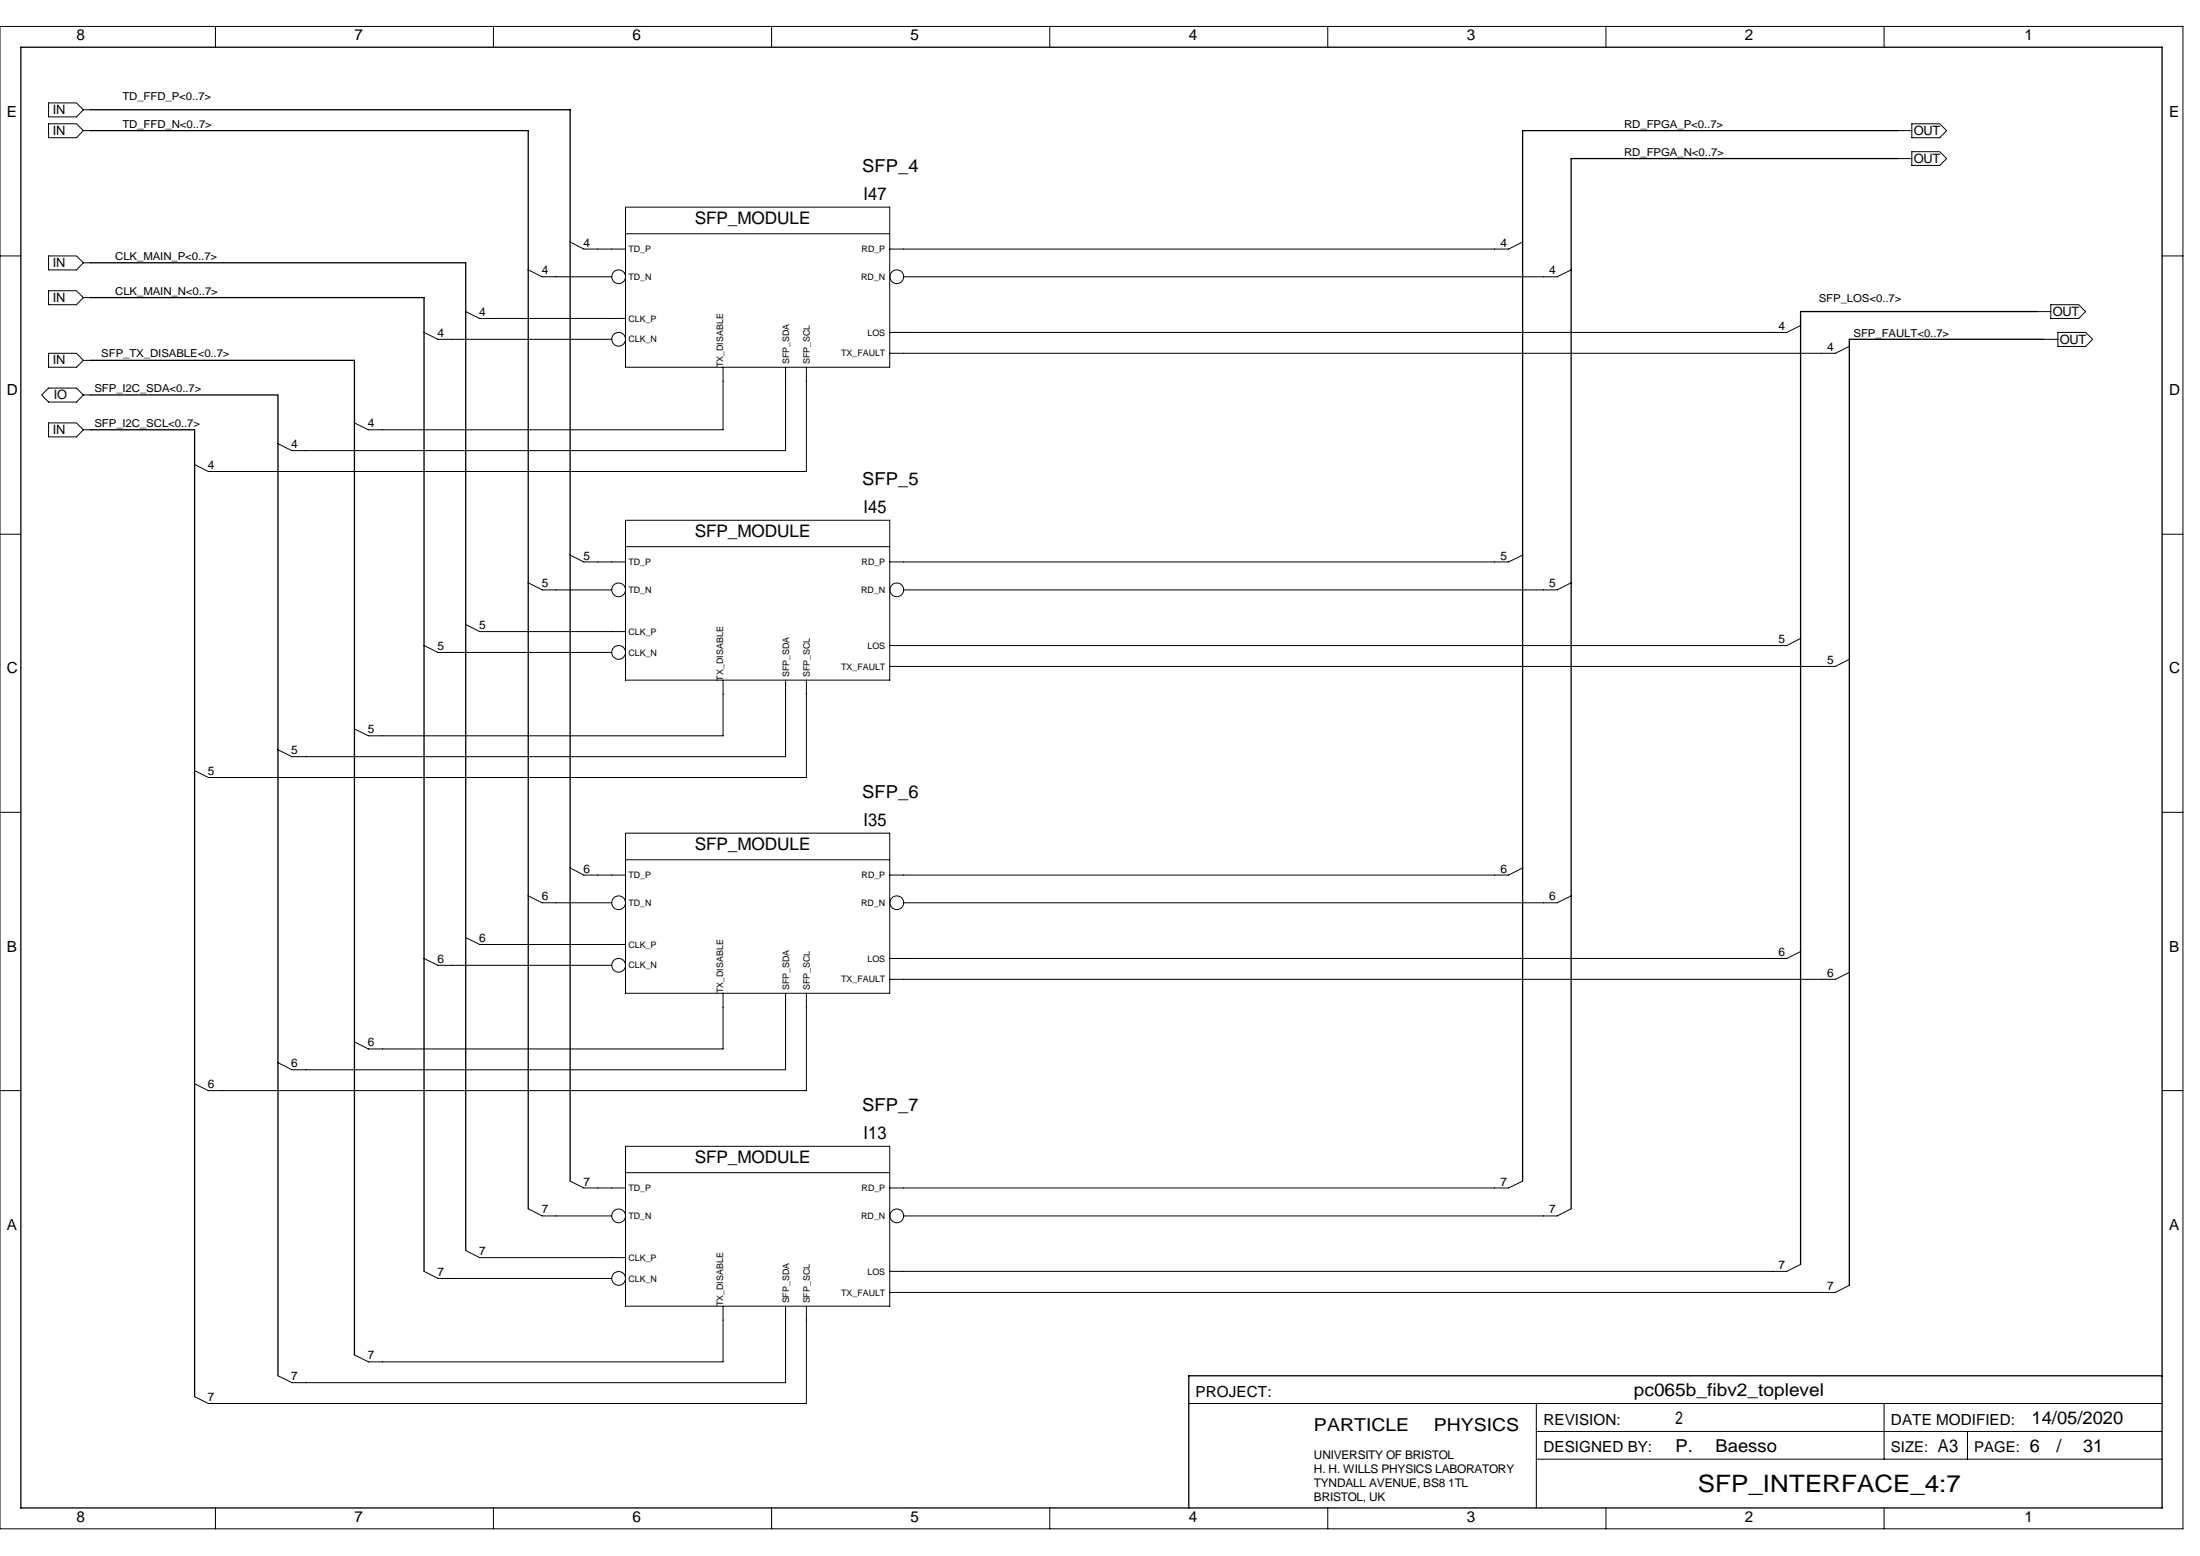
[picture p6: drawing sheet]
<svg xmlns="http://www.w3.org/2000/svg" width="420mm" height="297mm" viewBox="0 0 420 297" stroke-linecap="round" stroke-linejoin="round" font-family="sans-serif">
<g fill="none" stroke="#000" stroke-width=".19">
<path d="M0 5h416.9v286.8h-416.9zM9.3 19.6h5.3l1.3 1.4-1.3 1.3h-5.3zM41.1 5v4M94.2 5v4M147.4 5v4M200.5 5v4M253.6 5v4M306.7 5v4M359.8 5v4M9.3 23.6h5.3l1.3 1.3-1.3 1.4h-5.3zM15.9 21h1.3M15.9 24.9h1.3"/>
<path d="M119.5 39.5h50.4v30.6h-50.4zM362.5 24.9h2.6M362.5 30.3h2.6M365.1 29h5.4l1.3 1.3-1.3 1.3h-5.4zM365.1 23.6h5.4l1.3 1.3-1.3 1.4h-5.4zM0 48.9h4M9.3 55.5h5.3l1.3 1.3-1.3 1.4h-5.3zM9.3 48.9h5.3l1.3 1.3-1.3 1.3h-5.3zM15.9 56.8h1.3M15.9 50.2h1.3M88.9 59.5l2.7 1.3h27.9M100.9 51.5l2.6 1.3h13.3"/>
<path d="M108.9 46.2l2.6 1.3h8M119.5 44.6h50.4M290.8 46.2l-2.7 1.3h-118.2M300.1 51.5l-2.7 1.3h-124.8M389 59.5h2.7M391.7 58.2h5.3l1.3 1.3-1.3 1.3h-5.3zM412.9 48.9h4M8 75.4l1.3-1.3h5.3l1.3 1.3-1.3 1.4h-5.3zM9.3 67.4h5.3l1.3 1.4-1.3 1.3h-5.3zM15.9 68.8h1.3M15.9 75.4h1.3M81 63.5l2.7 1.3h33.1"/>
<path d="M138.1 70.1v11.9h-67.7l-2.7-1.3M150 70.1v15.9h-94.3l-2.6-1.3M154 70.1v19.9h-114.2l-2.6-1.3M343.9 62.1l-2.7 1.4h-171.3M353.2 66.1l-2.7 1.3h-180.6M390.4 64.8h2.6M393 63.5h5.3l1.4 1.3-1.4 1.3h-5.3zM9.3 80.7h5.3l1.3 1.3-1.3 1.4h-5.3zM15.9 82h1.3M119.5 99.3h50.4v30.5h-50.4zM0 102h4M88.9 119.2l2.7 1.4h27.9"/>
<path d="M100.9 111.3l2.6 1.3h13.3M108.9 106l2.6 1.3h8M119.5 104.4h50.4M290.8 106l-2.7 1.3h-118.2M300.1 111.3l-2.7 1.3h-124.8M412.9 102h4M81 123.2l2.7 1.3h33.1M138.1 129.8v10.7h-67.7l-2.7-1.3M150 129.8v14.6h-94.3l-2.6-1.3M154 129.8v18.6h-114.2l-2.6-1.3M343.9 121.9l-2.7 1.3h-171.3M353.2 125.9l-2.7 1.3h-180.6"/>
<path d="M0 155.1h4M119.5 159h50.4v30.6h-50.4zM412.9 155.1h4M88.9 179l2.7 1.3h27.9M100.9 171l2.6 1.3h13.3M108.9 165.7l2.6 1.4h8M119.5 164.1h50.4M290.8 165.7l-2.7 1.4h-118.2M300.1 171l-2.7 1.3h-124.8M81 183l2.7 1.3h33.1M138.1 189.6v10.6h-67.7l-2.7-1.3M150 189.6v14.6h-94.3l-2.6-1.3"/>
<path d="M154 189.6v18.6h-114.2l-2.6-1.3M343.9 181.7l-2.7 1.3h-171.3M353.2 185.6l-2.7 1.4h-180.6M0 208.2h4M119.5 218.8h50.4v30.6h-50.4zM412.9 208.2h4M88.9 238.7l2.7 1.4h27.9M100.9 230.8l2.6 1.3h13.3M108.9 225.5l2.6 1.3h8M119.5 223.9h50.4M290.8 225.5l-2.7 1.3h-118.2M300.1 230.8l-2.7 1.3h-124.8"/>
<path d="M81 242.7l2.7 1.4h33.1M138.1 249.4v10.6h-67.7l-2.7-1.3M150 249.4v14.6h-94.3l-2.6-1.4M154 249.4v18.5h-114.2l-2.6-1.3M343.9 241.4l-2.7 1.3h-171.3M353.2 245.4l-2.7 1.3h-180.6M227 267.9h185.9M293.4 273.3h119.5M293.4 267.9v20M293.4 278.6h119.5M359.8 267.9v10.7M375.8 273.3v5.3"/>
<path d="M41.1 287.9v3.9M94.2 287.9v3.9M147.4 287.9v3.9M200.5 287.9v3.9M253.6 287.9v3.9M306.7 287.9v3.9M359.8 287.9v3.9"/>
<circle cx="118.1" cy="52.8" r="1.32"/>
<circle cx="171.3" cy="52.8" r="1.32"/>
<circle cx="118.1" cy="64.8" r="1.32"/>
<circle cx="118.1" cy="112.6" r="1.32"/>
<circle cx="171.3" cy="112.6" r="1.32"/>
<circle cx="118.1" cy="124.5" r="1.32"/>
<circle cx="118.1" cy="172.3" r="1.32"/>
<circle cx="171.3" cy="172.3" r="1.32"/>
<circle cx="118.1" cy="184.3" r="1.32"/>
<circle cx="118.1" cy="232.1" r="1.32"/>
<circle cx="171.3" cy="232.1" r="1.32"/>
<circle cx="118.1" cy="244.1" r="1.32"/>
</g>
<g fill="none" stroke="#000" stroke-width=".25">
<path d="M4 9h408.9v278.9h-408.9zM17.2 24.9h83.7v205.9M17.2 21h91.7v204.5M362.5 24.9h-71.7v200.6M362.5 30.3h-62.4v200.5M17.2 50.2h71.7v188.5M17.2 56.8h63.8v185.9M389 59.5h-45.1v181.9M17.2 75.4h35.9v187.2M17.2 68.8h50.5v189.9M390.4 64.8h-37.2v180.6M17.2 82h20v184.6"/>
<path d="M412.9 262.6h-185.9v25.3"/>
</g>
<text font-size="4.6" x="324.3" y="284.9">SFP_INTERFACE_4:7</text>
<g font-size="3.4">
<text x="164.6" y="32.9">SFP_4</text>
<text x="164.9" y="38.2">I47</text>
<text x="164.6" y="92.6">SFP_5</text>
<text x="164.9" y="98">I45</text>
<text x="164.6" y="152.4">SFP_6</text>
<text x="164.9" y="157.7">I35</text>
<text x="164.6" y="212.1">SFP_7</text>
<text x="164.9" y="217.5">I13</text>
<text x="312" y="266.6">pc065b_fibv2_toplevel</text>
<text x="250.9" y="273.2">PARTICLE</text>
<text x="273.8" y="273.2">PHYSICS</text>
<text x="320" y="271.9">2</text>
<text x="388" y="271.9">14/05/2020</text>
<text x="320" y="277.2">P.</text>
<text x="327.6" y="277.2">Baesso</text>
<text x="370.1" y="277.2">A3</text>
<text x="387.7" y="277.2">6</text>
<text x="392.8" y="277.2">/</text>
<text x="397.8" y="277.2">31</text>
</g>
<g font-size="3.3">
<text x="132.7" y="42.8">SFP_MODULE</text>
<text x="132.7" y="102.5">SFP_MODULE</text>
<text x="132.7" y="162.3">SFP_MODULE</text>
<text x="132.7" y="222">SFP_MODULE</text>
</g>
<g font-size="2.9">
<text x="14.6" y="7.7">8</text>
<text x="67.7" y="7.7">7</text>
<text x="120.8" y="7.7">6</text>
<text x="173.9" y="7.7">5</text>
<text x="227" y="7.7">4</text>
<text x="280.2" y="7.7">3</text>
<text x="333.2" y="7.7">2</text>
<text x="386.6" y="7.7">1</text>
<text x="1.3" y="22.3">E</text>
<text x="414.3" y="22.3">E</text>
<text x="1.3" y="75.4">D</text>
<text x="414.3" y="75.4">D</text>
<text x="1.3" y="128.5">C</text>
<text x="414.3" y="128.5">C</text>
<text x="1.3" y="181.7">B</text>
<text x="414.3" y="181.7">B</text>
<text x="1.3" y="234.7">A</text>
<text x="414.3" y="234.7">A</text>
<text x="228.3" y="266.6">PROJECT:</text>
<text x="294.8" y="271.9">REVISION:</text>
<text x="361.1" y="271.9">DATE MODIFIED:</text>
<text x="294.8" y="277.2">DESIGNED BY:</text>
<text x="14.6" y="290.5">8</text>
<text x="67.7" y="290.5">7</text>
<text x="120.8" y="290.5">6</text>
<text x="173.9" y="290.5">5</text>
<text x="227" y="290.5">4</text>
<text x="280.2" y="290.5">3</text>
<text x="333.2" y="290.5">2</text>
<text x="386.6" y="290.5">1</text>
</g>
<g font-size="2.8">
<text x="361.1" y="277.2">SIZE:</text>
<text x="377.1" y="277.2">PAGE:</text>
</g>
<g font-size="2.5">
<text x="10.1" y="21.7">IN</text>
<text x="10.1" y="25.7">IN</text>
<text x="365.5" y="25.8">OUT</text>
<text x="365.5" y="31.1">OUT</text>
<text x="10.1" y="50.9">IN</text>
<text x="10.1" y="57.6">IN</text>
<text x="392" y="60.3">OUT</text>
<text x="393.4" y="65.7">OUT</text>
<text x="10.1" y="69.5">IN</text>
<text x="10.3" y="76.2">IO</text>
<text x="10.1" y="82.8">IN</text>
</g>
<g font-size="2.3">
<text x="111.4" y="47.1">4</text>
<text x="286.6" y="47.1">4</text>
<text x="103.5" y="52.4">4</text>
<text x="295.9" y="52.4">4</text>
<text x="83.5" y="64.3">4</text>
<text x="91.5" y="60.3">4</text>
<text x="339.7" y="63">4</text>
<text x="349" y="67">4</text>
<text x="70.2" y="81.6">4</text>
<text x="39.7" y="89.5">4</text>
<text x="55.6" y="85.6">4</text>
<text x="111.4" y="106.8">5</text>
<text x="286.6" y="106.8">5</text>
<text x="103.5" y="112.1">5</text>
<text x="295.9" y="112.1">5</text>
<text x="83.5" y="124.1">5</text>
<text x="91.5" y="120.1">5</text>
<text x="339.7" y="122.8">5</text>
<text x="349" y="126.7">5</text>
<text x="55.6" y="144">5</text>
<text x="70.2" y="140">5</text>
<text x="39.7" y="148">5</text>
<text x="111.4" y="166.6">6</text>
<text x="286.6" y="166.6">6</text>
<text x="103.5" y="171.9">6</text>
<text x="295.9" y="171.9">6</text>
<text x="91.5" y="179.8">6</text>
<text x="83.5" y="183.8">6</text>
<text x="339.7" y="182.5">6</text>
<text x="349" y="186.5">6</text>
<text x="55.6" y="203.8">6</text>
<text x="70.2" y="199.8">6</text>
<text x="39.7" y="207.7">6</text>
<text x="111.4" y="226.3">7</text>
<text x="286.6" y="226.3">7</text>
<text x="103.5" y="231.7">7</text>
<text x="295.9" y="231.7">7</text>
<text x="91.5" y="239.6">7</text>
<text x="83.5" y="243.6">7</text>
<text x="339.7" y="242.2">7</text>
<text x="349" y="246.3">7</text>
<text x="55.6" y="263.5">7</text>
<text x="70.2" y="259.5">7</text>
<text x="39.7" y="267.5">7</text>
<text x="250.9" y="278.5">UNIVERSITY OF BRISTOL</text>
<text x="250.9" y="281.2">H. H. WILLS PHYSICS LABORATORY</text>
<text x="250.9" y="283.8">TYNDALL AVENUE, BS8 1TL</text>
<text x="250.9" y="286.5">BRISTOL, UK</text>
</g>
<g font-size="2.1">
<text x="23.4" y="19.1">TD_FFD_P&lt;0..7&gt;</text>
<text x="23.4" y="24.4">TD_FFD_N&lt;0..7&gt;</text>
<text x="310.2" y="24.4">RD_FPGA_P&lt;0..7&gt;</text>
<text x="310.2" y="29.7">RD_FPGA_N&lt;0..7&gt;</text>
<text x="22" y="49.7">CLK_MAIN_P&lt;0..7&gt;</text>
<text x="22" y="56.3">CLK_MAIN_N&lt;0..7&gt;</text>
<text x="347.3" y="57.6">SFP_LOS&lt;0..7&gt;</text>
<text x="354" y="64.3">SFP_FAULT&lt;0..7&gt;</text>
<text x="19.3" y="68.2">SFP_TX_DISABLE&lt;0..7&gt;</text>
<text x="18" y="74.9">SFP_I2C_SDA&lt;0..7&gt;</text>
<text x="18" y="81.5">SFP_I2C_SCL&lt;0..7&gt;</text>
</g>
<g font-size="1.7">
<text x="120" y="53.4">TD_N</text>
<text x="120" y="48.1">TD_P</text>
<text x="164.5" y="53.4">RD_N</text>
<text x="164.5" y="48.1">RD_P</text>
<text x="120" y="65.4">CLK_N</text>
<text x="120" y="61.4">CLK_P</text>
<text x="165.7" y="64.1">LOS</text>
<text x="138.1" y="70.1" transform="rotate(-90 138.1 70.1)">TX_DISABLE</text>
<text x="150.7" y="69.6" transform="rotate(-90 150.7 69.6)">SFP_SDA</text>
<text x="154.7" y="69.6" transform="rotate(-90 154.7 69.6)">SFP_SCL</text>
<text x="160.7" y="68">TX_FAULT</text>
<text x="120" y="107.9">TD_P</text>
<text x="164.5" y="107.9">RD_P</text>
<text x="120" y="113.2">TD_N</text>
<text x="164.5" y="113.2">RD_N</text>
<text x="120" y="125.1">CLK_N</text>
<text x="120" y="121.2">CLK_P</text>
<text x="165.7" y="123.8">LOS</text>
<text x="138.1" y="129.9" transform="rotate(-90 138.1 129.9)">TX_DISABLE</text>
<text x="150.7" y="129.3" transform="rotate(-90 150.7 129.3)">SFP_SDA</text>
<text x="154.7" y="129.3" transform="rotate(-90 154.7 129.3)">SFP_SCL</text>
<text x="160.7" y="127.8">TX_FAULT</text>
<text x="120" y="167.6">TD_P</text>
<text x="164.5" y="167.6">RD_P</text>
<text x="120" y="172.9">TD_N</text>
<text x="164.5" y="172.9">RD_N</text>
<text x="120" y="184.9">CLK_N</text>
<text x="120" y="180.9">CLK_P</text>
<text x="165.7" y="183.6">LOS</text>
<text x="138.1" y="189.7" transform="rotate(-90 138.1 189.7)">TX_DISABLE</text>
<text x="150.7" y="189.1" transform="rotate(-90 150.7 189.1)">SFP_SDA</text>
<text x="154.7" y="189.1" transform="rotate(-90 154.7 189.1)">SFP_SCL</text>
<text x="160.7" y="187.5">TX_FAULT</text>
<text x="120" y="227.4">TD_P</text>
<text x="164.5" y="227.4">RD_P</text>
<text x="120" y="232.7">TD_N</text>
<text x="164.5" y="232.7">RD_N</text>
<text x="120" y="244.6">CLK_N</text>
<text x="120" y="240.7">CLK_P</text>
<text x="165.7" y="243.3">LOS</text>
<text x="138.1" y="249.4" transform="rotate(-90 138.1 249.4)">TX_DISABLE</text>
<text x="150.7" y="248.8" transform="rotate(-90 150.7 248.8)">SFP_SDA</text>
<text x="154.7" y="248.8" transform="rotate(-90 154.7 248.8)">SFP_SCL</text>
<text x="160.7" y="247.3">TX_FAULT</text>
</g>
</svg>
